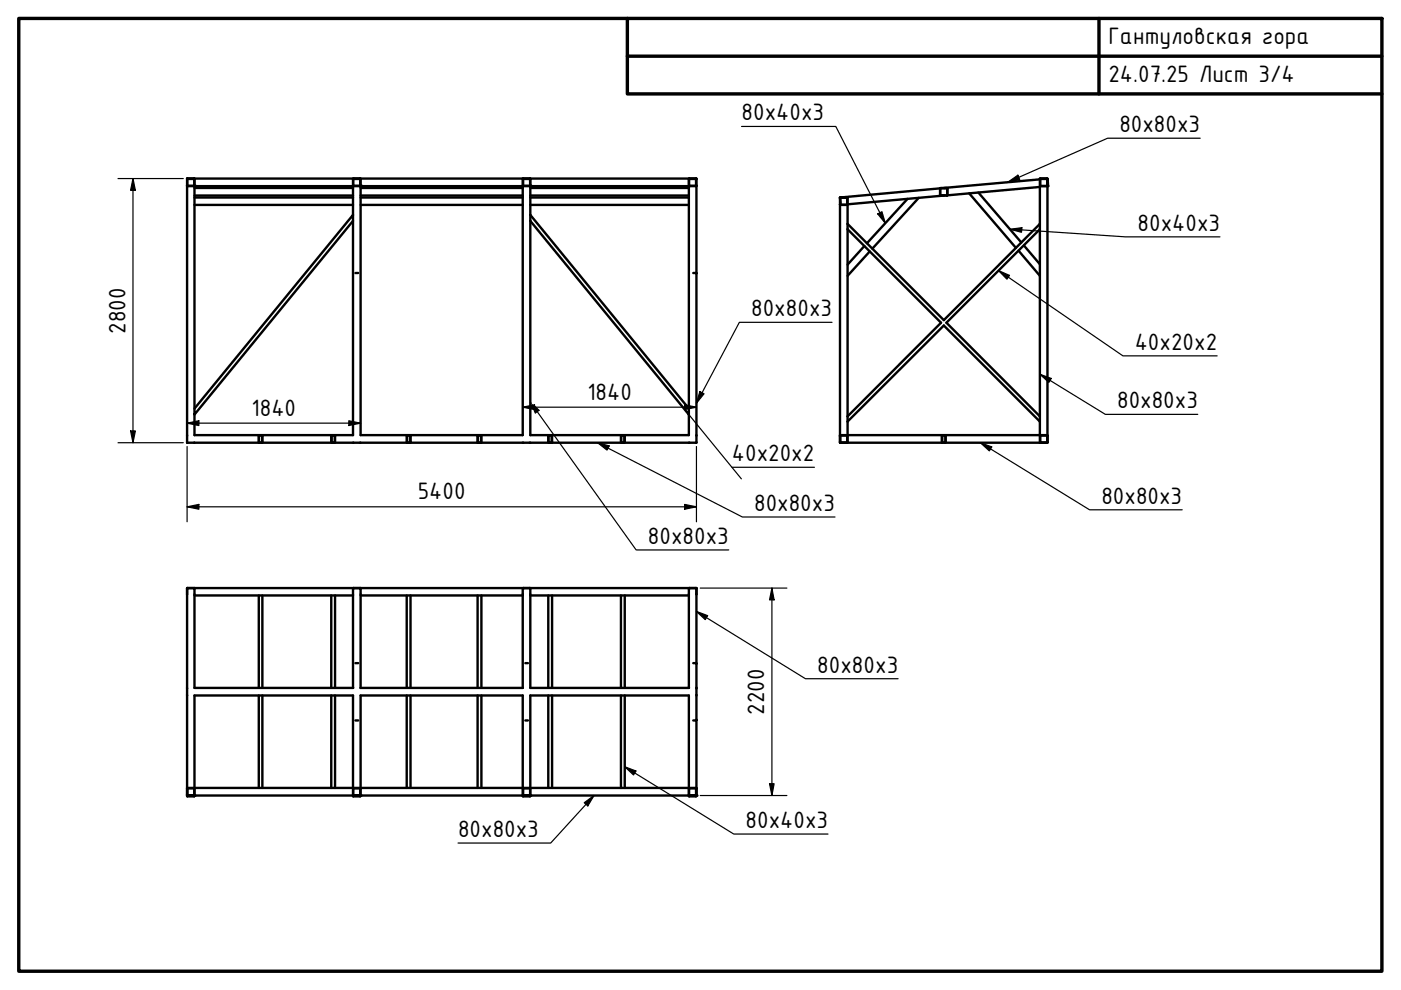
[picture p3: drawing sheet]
<svg xmlns="http://www.w3.org/2000/svg" width="297mm" height="210mm" viewBox="0 0 297 210" stroke-linecap="round" stroke-linejoin="round" font-family="sans-serif">
<!-- layer: Visible (ISO) -->
<g fill="none" stroke="#000" stroke-width=".51">
<path d="M39.7 38v1.3M39.7 39.3v54.6h108v-54.6M39.7 38v-.1h108v.1M39.7 37.9h1.5v1.5h-1.5zM39.8 37.9l-.1 .1M41.1 37.9l.1 1.6h-1.5v-.2M41.2 39.8h33.6M74.9 37.9h1.5v1.5h-1.5zM75 37.9h-.2l.1 1.6 1.6-.1v-1.5h-.2M76.5 39.5h34.3v52.8h-34.3zM76.5 39.8h34.3M110.9 37.9h1.5v1.5h-1.5z"/>
<path d="M111 37.9l-.2 .1 .1 1.4 1.5 .1v-1.6h-.1M112.4 39.8h33.6M146.1 38l1.5-.1v1.5h-1.5zM146.2 37.9h-.2l.1 1.6h1.5l.1-.2M147.5 37.9l.2 .1M147.7 38v1.3M199.3 40l.1 1.5M199.3 39.9l-21.2 2.1M199.3 40l.1 1.4M199.4 39.9h1.4M199.4 39.9l-.1 .1M199.4 39.8h1.4"/>
<path d="M200.8 39.9v.1M200.8 39.9l.1 .1M200.8 40v1.4h-1.4M200.9 40l-.1 1.4-1.4 .1M220.5 39.3v-1.4h1.6l.1 1.6h-.1v54.4h-44v-52l1.6 .1M220.5 38l-20.4 1.8M220.5 39.4l1.5 .1M220.6 39.4h1.4M220.6 37.9l-.1 .1M222 37.9l-1.4 .1v1.3M222 37.9v1.4M222 37.9l.1 1.4"/>
<path d="M222 39.4h.1M222.1 39.4l-.1 .1M41.2 43.4h33.6M41.2 41.9h33.6M41.2 41.5h33.6M74.8 45.6v1.2l-33.6 41.1v-1.3zM74.8 46.8v45.5h-33.6v-4.4M74.8 45.6v-6.1h-33.6v47.1M75.4 57.9h.5M76.5 43.4h34.3M76.5 41.9h34.3M76.5 41.5h34.3"/>
<path d="M112.4 45.6v1.2M112.4 45.6l33.6 41v1.3l-33.6-41.1M112.4 46.8v45.5h33.6v-4.4M112.4 45.6v-6.1h33.6v47.1M112.4 43.4h33.6M112.4 41.9h33.6M112.4 41.5h33.6M147 57.9l.7 .1M178.1 42l.1 1.3M178.1 43.3h1.6M178.1 42l.1 1.4h1.4v-1.4M178.1 42h1.5"/>
<path d="M178.2 41.9l-.1 .1M179.7 47.5v1.1M179.7 42v5.5M179.7 48.6v39.7M179.7 47.5l20.4 20.4 20.4-20.4M179.7 48.6l19.8 19.8-19.8 19.9M183.3 52.2l-3.6 3.9M184.4 53.3l-4.7 5.2M192.4 42.2l-8.6 9.4M194.8 42l-9.8 10.7M200.2 41.5l-20.5 1.8M200.9 41.4l19.6-1.8v7.9"/>
<path d="M205.5 41l9.9 11.5M207.4 40.8l9.1 10.6M215.9 53.1l4.6 5.4M217.1 52l3.4 4M220.5 47.5v1.1M220.5 48.6v39.7M220.5 48.6l-19.8 19.8 19.8 19.9M55 92.3v1.6M55.5 92.3l.1 .1M55.5 92.3l-.6 .1v1.3l.6 .1M55.6 92.4v1.3M55.6 93.8h-.1"/>
<path d="M55.6 93.8l-.1 .1M70.2 92.4v1.3M70.3 93.8l.1 .1M70.4 92.3l.6 .1v1.4h-.6M70.4 92.3v1.5M70.4 92.3l-.1 .1M70.9 92.3v1.6M86.2 92.4v1.3M86.3 93.8l.1 .1M86.3 93.8h.1M86.3 92.4v1.3M86.4 92.3l.6 .1v1.4h-.6"/>
<path d="M86.4 92.3l-.1 .1M86.9 92.3v1.6M101.3 92.4h.7l-.1 1.4h-.6zM101.4 92.3v1.6M101.9 92.3l.1 .1M102 93.8l-.1 .1M102.1 92.4v1.3M116.4 92.3v1.5M116.4 92.3v1.6M116.4 92.3l.6 .1M116.9 92.3l.2 .1M117 92.4v1.3"/>
<path d="M117 93.8h-.6M117.1 92.4v1.3M117.1 93.8l-.2 .1M131.8 92.3v1.6M132.3 92.3v1.5M132.3 92.3l.1 .1M132.3 92.3l-.6 .1v1.4h.6M132.4 93.8l-.1 .1M132.5 92.4v1.3M178.1 93.8l.1 .1M178.1 92.4l.1-.1 1.5 .1-.1 1.5M178.2 92.4h1.4v1.4h-1.4z"/>
<path d="M179.7 88.3v1.1M179.7 89.4v2.9h40.8v-2.9M179.7 89.4l20.4-20.4 20.4 20.4M199.7 93.8h.1M199.8 92.4v1.3M199.8 92.3l-.1 .1M199.8 92.3v1.6M199.8 93.8h.6M199.8 92.3h.6M200.4 92.3v1.5M200.4 92.3v1.6M220.5 88.3v1.1"/>
<path d="M220.5 92.4v1.3M220.5 93.8l.1 .1M222 92.3l-1.4 .1v1.4h1.4M222 92.3l-1.5 .1M222 92.3v1.5M222 92.3l.1 .1M222.1 93.8l-.1 .1M39.7 124.7l.1 44.1M39.7 124.7v.1M39.7 124.7h108M39.7 124.8v.1M41.2 124.7v.1"/>
<path d="M41.2 124.8v.1M41.2 124.8v21.1h33.7M41.2 126.3h33.6M54.9 126.3v19.6M55.6 126.3v19.6M70.2 126.3v19.6M71 126.3v19.6M74.8 124.7h.2l-.2 .1M74.8 124.8v21.1M74.9 124.8v.1M74.9 124.7v.1M76.4 124.8v.1"/>
<path d="M76.5 124.7h-.1M76.5 124.8v21.1h34.4M76.5 126.3h34.3M86.2 126.3v19.6M87 126.3v19.6M101.3 126.3v19.6M102.1 126.3v19.6M110.8 124.8v21.1M110.9 124.7h.1M110.9 124.8v.1M110.9 124.7v.1M111 124.7l-.1 .1"/>
<path d="M112.4 124.7v.1M112.4 124.8v.1M112.4 124.7h-.1l.1 .1M112.4 124.8v21.1h33.7M112.4 126.3h33.6M116.2 126.3v19.6M117.1 126.3v19.6M131.7 126.3v19.6M132.5 126.3v19.6M146 124.7h.2M146 124.8v21.1M146.1 124.8v.1"/>
<path d="M146.1 124.7v.1M146.2 124.7l-.2 .1M147.6 124.7v.1M147.6 124.8v.1M147.7 124.7h-.2l.1 .1M147.7 124.7v27.9M54.9 147.5v19.6M55.6 147.5v19.6M70.2 147.5v19.6M71 147.5v19.6M75.4 140.6h.5M75.4 152.8h.5"/>
<path d="M86.2 147.5v19.6M87 147.5v19.6M101.3 147.5v19.6M102.1 147.5v19.6M111.4 140.6h.5M111.4 152.8h.5M116.2 147.5v19.6M117.1 147.5v19.6M131.7 147.5v19.6M132.5 147.5v19.6M147 140.6l.7 .1M147.6 145.9h.1"/>
<path d="M147.7 152.6v16.1M147.7 152.6l-.1 .2h-.6M39.7 168.7h.1M39.7 167.1h108M39.7 168.6l.1 .1M39.7 167.2v1.4h1.4l.1-1.4M39.8 168.7v.1M39.8 168.7h1.3M39.8 168.8h1.3M39.8 167.1h1.3M39.8 167.1l-.1 .1M41.1 167.1l.1 .1"/>
<path d="M41.1 168.7v.1M41.1 168.7h.1M41.2 168.7l-.1 .1M41.2 167.2l-.1 1.5M41.2 167.1v-19.6h33.6v19.6M41.2 168.7h33.6M74.8 168.7h.2M74.8 168.7l.2 .1M74.8 167.2l.2 1.5M74.9 167.2v1.4h1.5M75 167.1l-.1 .1M75 167.1l-.2 .1"/>
<path d="M75 168.7v.1M75 168.7h1.3M75 168.8h1.3M75 167.1h1.3M76.3 168.7v.1M76.3 168.7h.2M76.3 167.1l.1 .1zM76.4 167.2v1.3M76.5 168.6l-.2 .1M76.5 168.7l-.2 .1M76.5 167.1v-19.6h34.3v19.6M76.5 167.2v1.3"/>
<path d="M76.5 168.7h34.3M110.8 168.7h.2M110.8 168.7l.2 .1M110.8 167.2v1.3M110.9 167.2h.1M110.9 168.6l.1 .1M110.9 168.7h.1M111 168.8h.1M110.9 167.2l.1 1.4M110.9 168.7v.1M111 168.7h1.3M111 168.8h1.3"/>
<path d="M111 167.1h1.3M112.3 168.7v.1M112.3 168.7h.1M112.3 167.1l.1 .1M112.4 167.2v1.4h-1.4M112.4 168.7l-.1 .1M112.4 167.2l-.1 1.5M112.4 167.1v-19.6h33.6v19.6M112.4 168.7h33.6M146 167.2h.1M146 168.7l.2 .1M146 168.7h.2"/>
<path d="M146 167.2l.2 1.5M146.1 167.2l.1 1.4M146.2 168.7v.1M146.2 168.7h1.3M146.2 168.8h1.3M146.2 167.1h1.3M147.5 167.1l.1 .1M147.5 168.7v.1M147.5 168.7h.2M147.6 167.2v1.4h-1.4M147.6 168.6l-.1 .1M147.7 168.7l-.2 .1"/>
</g>
<g fill="#000">
<circle cx="41.2" cy="39.3" r=".25"/>
<circle cx="76.5" cy="39.3" r=".25"/>
<circle cx="112.4" cy="39.3" r=".25"/>
<circle cx="39.7" cy="168.7" r=".25"/>
<circle cx="41.2" cy="168.7" r=".25"/>
<circle cx="74.8" cy="168.7" r=".25"/>
<circle cx="76.5" cy="168.7" r=".25"/>
<circle cx="110.8" cy="168.7" r=".25"/>
<circle cx="112.4" cy="168.7" r=".25"/>
<circle cx="146" cy="168.7" r=".25"/>
<circle cx="147.7" cy="168.7" r=".25"/>
</g>
<!-- layer: Border (ISO) -->
<path d="M4 3.9h289v202h-289zM133 3.9v16h160M133 11.9h160M233 3.9v16" fill="none" stroke="#000" stroke-width=".72"/>
<!-- layer: Dimension (ISO) -->
<g fill="none" stroke="#000" stroke-width=".25">
<path d="M25 37.9h13.9M28.2 37.9l.5 2.5h-1zM28.2 37.9v56M25 93.9h13.9M27.7 91.4h1l-.5 2.5zM39.7 89.7l2.5-.5v1zM39.7 94.7v15.9M39.7 89.7h36.8M74 89.2l2.5 .5-2.5 .5zM110.8 86.3l2.5-.5v1zM110.8 86.3h36.9M145.2 85.8l2.5 .5-2.5 .5z"/>
<path d="M147.7 94.7v15.9M39.7 107.5l2.5-.6v1.1zM39.7 107.5h108M145.2 106.9l2.5 .6-2.5 .5zM148.5 124.7h18.3M163.7 124.7l.4 2.5h-.9zM163.7 124.7v44M148.5 168.7h18.3M163.2 166.2h.9l-.4 2.5z"/>
</g>
<path d="M28.2 37.9l.5 2.5h-1zM27.7 91.4h1l-.5 2.5zM39.7 89.7l2.5-.5v1zM74 89.2l2.5 .5-2.5 .5zM110.8 86.3l2.5-.5v1zM145.2 85.8l2.5 .5-2.5 .5zM39.7 107.5l2.5-.6v1.1zM145.2 106.9l2.5 .6-2.5 .5zM163.7 124.7l.4 2.5h-.9zM163.2 166.2h.9l-.4 2.5z" fill="#000"/>
<!-- layer: Symbol (ISO) -->
<g fill="none" stroke="#000" stroke-width=".25">
<path d="M157.2 26.8h20l10.5 20.5M213.7 38.6l2.1-1.5 .4 1zM254.5 29.3h-19.7l-21.1 9.3M186.1 45.4l.9-.5 .7 2.4zM211.7 57.4l2.3 1-.5 .8zM211.7 57.4l26.4 18.1h20M214.1 48.6l2.6-.3-.1 .9zM214.1 48.6l24.6 1.6h20M176.4 68.3h-19.6l-9.1 17.2M220.5 79.3l2.4 .9-.5 .9zM220.5 79.3l13.9 8.6h19.6M112.4 85.3l.1 .1"/>
<path d="M113.2 86.4l21.7 30.2h19.6M113.2 86l1.1 1-.8 .6-.3-.6M126.7 93.9l2.5 .6-.5 .9zM126.7 93.9l30.7 15.7h19.6M146 87.9l11.2 13.6M148.4 83l.9 .5-1.6 2zM155.2 99.1h17.5M207.9 93.9l2.4 .9-.5 .8zM207.9 93.9l23.1 14.2h19.7M147.7 129.6l2.3 .9-.5 .9zM147.7 129.6l23.1 14.3h19.6M123.9 170.2l2-1.5-1.3 2.2z"/>
<path d="M125.9 168.7l-9.1 10h-19.7M132.5 162.6l2.3 .9-.5 .8zM132.5 162.6l23.1 14.2h20"/>
</g>
<path d="M213.7 38.6l2.1-1.5 .4 1zM186.1 45.4l.9-.5 .7 2.4zM211.7 57.4l2.3 1-.5 .8zM214.1 48.6l2.6-.3-.1 .9zM112.4 85.3l1.9 1.7-.8 .6zM126.7 93.9l2.5 .6-.5 .9zM148.4 83l.9 .5-1.6 2zM207.9 93.9l2.4 .9-.5 .8zM220.5 79.3l2.4 .9-.5 .9zM147.7 129.6l2.3 .9-.5 .9zM123.9 170.2l2-1.5-1.3 2.2zM132.5 162.6l2.3 .9-.5 .8z" fill="#000"/>
<g font-size="5.4">
<text x="235" y="9.4">Гантуловская гора</text>
<text x="235" y="17.4">24.07.25 Лист 3/4</text>
<text x="157.2" y="25.5">80x40x3</text>
<text x="237.3" y="28">80x80x3</text>
<text x="241.2" y="49">80x40x3</text>
<text x="26.6" y="70.8" transform="rotate(-90 26.6 70.8)">2800</text>
<text x="159.3" y="67.1">80x80x3</text>
<text x="240.6" y="74.1">40x20x2</text>
<text x="53.3" y="88.1">1840</text>
<text x="124.5" y="84.7">1840</text>
<text x="236.9" y="86.5">80x80x3</text>
<text x="155.2" y="97.8">40x20x2</text>
<text x="88.6" y="105.8">5400</text>
<text x="233.5" y="106.8">80x80x3</text>
<text x="159.9" y="108.3">80x80x3</text>
<text x="137.4" y="115.3">80x80x3</text>
<text x="173.3" y="142.6">80x80x3</text>
<text x="162.1" y="151.6" transform="rotate(-90 162.1 151.6)">2200</text>
<text x="97.1" y="177.5">80x80x3</text>
<text x="158.1" y="175.5">80x40x3</text>
</g>
</svg>
